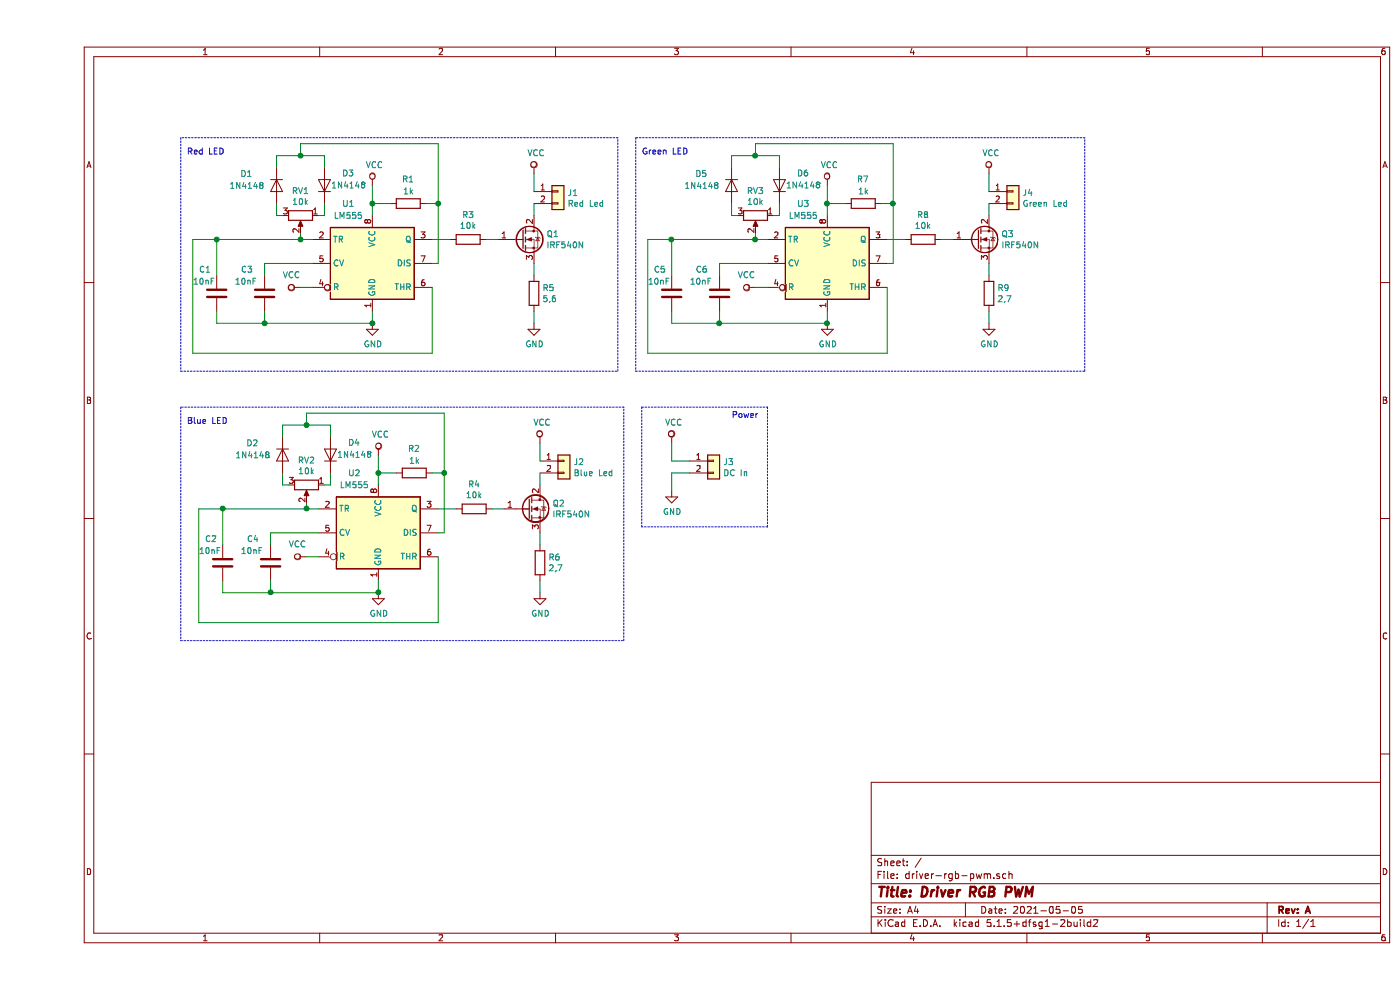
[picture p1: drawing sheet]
EESchema Schematic File Version 4
EELAYER 30 0
EELAYER END
$Descr A4 11693 8268
encoding utf-8
Sheet 1 1
Title "Driver RGB PWM"
Date "2021-05-05"
Rev "A"
Comp ""
Comment1 ""
Comment2 ""
Comment3 ""
Comment4 ""
$EndDescr
$Comp
L Timer:LM555 U1
U 1 1
P 2800 2200
F 0 "U1" H 2600 2700 50  0000 C CNN
F 1 "LM555" H 2600 2600 50  0000 C CNN
F 2 "Package_DIP:DIP-8_W7.62mm_Socket_LongPads" H 2800 2200 50  0001 C CNN
F 3 "http://www.ti.com/lit/ds/symlink/lm555.pdf" H 2800 2200 50  0001 C CNN
	1    2800 2200
	1    0    0    -1  
$EndComp
$Comp
L power:GND #PWR0101
U 1 1
P 2800 2700
F 0 "#PWR0101" H 2800 2450 50  0001 C CNN
F 1 "GND" H 2805 2527 50  0000 C CNN
F 2 "" H 2800 2700 50  0001 C CNN
F 3 "" H 2800 2700 50  0001 C CNN
	1    2800 2700
	1    0    0    -1  
$EndComp
Wire Wire Line
	2800 2600 2800 2700
$Comp
L Device:R R3
U 1 1
P 3600 2000
F 0 "R3" V 3393 2000 50  0000 C CNN
F 1 "10k" V 3484 2000 50  0000 C CNN
F 2 "Resistor_THT:R_Axial_DIN0207_L6.3mm_D2.5mm_P10.16mm_Horizontal" V 3530 2000 50  0001 C CNN
F 3 "~" H 3600 2000 50  0001 C CNN
	1    3600 2000
	0    1    1    0   
$EndComp
$Comp
L Device:R R1
U 1 1
P 3100 1700
F 0 "R1" V 3300 1650 50  0000 L CNN
F 1 "1k" V 3200 1650 50  0000 L CNN
F 2 "Resistor_THT:R_Axial_DIN0207_L6.3mm_D2.5mm_P5.08mm_Vertical" V 3030 1700 50  0001 C CNN
F 3 "~" H 3100 1700 50  0001 C CNN
	1    3100 1700
	0    -1   -1   0   
$EndComp
Wire Wire Line
	3300 2000 3450 2000
$Comp
L power:VCC #PWR0102
U 1 1
P 2800 1550
F 0 "#PWR0102" H 2800 1400 50  0001 C CNN
F 1 "VCC" H 2817 1723 50  0000 C CNN
F 2 "" H 2800 1550 50  0001 C CNN
F 3 "" H 2800 1550 50  0001 C CNN
	1    2800 1550
	1    0    0    -1  
$EndComp
Wire Wire Line
	3350 1700 3350 2200
Wire Wire Line
	3350 2200 3300 2200
Wire Wire Line
	2800 1550 2800 1700
Wire Wire Line
	3250 1700 3350 1700
Wire Wire Line
	2950 1700 2800 1700
Connection ~ 2800 1700
Wire Wire Line
	2800 1700 2800 1800
$Comp
L Diode:1N4148 D3
U 1 1
P 2400 1550
F 0 "D3" V 2500 1300 50  0000 L CNN
F 1 "1N4148" V 2400 1200 50  0000 L CNN
F 2 "Diode_THT:D_DO-35_SOD27_P7.62mm_Horizontal" H 2400 1375 50  0001 C CNN
F 3 "https://assets.nexperia.com/documents/data-sheet/1N4148_1N4448.pdf" H 2400 1550 50  0001 C CNN
	1    2400 1550
	0    -1   -1   0   
$EndComp
$Comp
L Diode:1N4148 D1
U 1 1
P 2000 1550
F 0 "D1" V 1900 1350 50  0000 R CNN
F 1 "1N4148" V 2000 1450 50  0000 R CNN
F 2 "Diode_THT:D_DO-35_SOD27_P7.62mm_Horizontal" H 2000 1375 50  0001 C CNN
F 3 "https://assets.nexperia.com/documents/data-sheet/1N4148_1N4448.pdf" H 2000 1550 50  0001 C CNN
	1    2000 1550
	0    1    1    0   
$EndComp
$Comp
L Device:R_POT RV1
U 1 1
P 2200 1800
F 0 "RV1" V 1993 1800 50  0000 C CNN
F 1 "10k" V 2084 1800 50  0000 C CNN
F 2 "Potentiometer_THT:Potentiometer_Bourns_3386C_Horizontal" H 2200 1800 50  0001 C CNN
F 3 "~" H 2200 1800 50  0001 C CNN
	1    2200 1800
	0    1    1    0   
$EndComp
Wire Wire Line
	2300 2000 2200 2000
Wire Wire Line
	2200 2000 2200 1950
$Comp
L Device:C C3
U 1 1
P 1900 2450
F 0 "C3" H 1700 2650 50  0000 L CNN
F 1 "10nF" H 1650 2550 50  0000 L CNN
F 2 "Capacitor_THT:C_Disc_D5.0mm_W2.5mm_P2.50mm" H 1938 2300 50  0001 C CNN
F 3 "~" H 1900 2450 50  0001 C CNN
	1    1900 2450
	1    0    0    -1  
$EndComp
$Comp
L power:VCC #PWR0103
U 1 1
P 2200 2400
F 0 "#PWR0103" H 2200 2250 50  0001 C CNN
F 1 "VCC" V 2300 2400 50  0000 L CNN
F 2 "" H 2200 2400 50  0001 C CNN
F 3 "" H 2200 2400 50  0001 C CNN
	1    2200 2400
	0    -1   -1   0   
$EndComp
Wire Wire Line
	2200 2400 2300 2400
Wire Wire Line
	2300 2200 1900 2200
Wire Wire Line
	1900 2200 1900 2300
$Comp
L Device:C C1
U 1 1
P 1500 2450
F 0 "C1" H 1350 2650 50  0000 L CNN
F 1 "10nF" H 1300 2550 50  0000 L CNN
F 2 "Capacitor_THT:C_Disc_D5.0mm_W2.5mm_P2.50mm" H 1538 2300 50  0001 C CNN
F 3 "~" H 1500 2450 50  0001 C CNN
	1    1500 2450
	1    0    0    -1  
$EndComp
Connection ~ 2200 2000
Wire Wire Line
	1900 2600 1900 2700
Wire Wire Line
	1900 2700 2800 2700
Connection ~ 2800 2700
Wire Wire Line
	1300 2000 1300 2950
Wire Wire Line
	1300 2950 3300 2950
Wire Wire Line
	3300 2950 3300 2400
Wire Wire Line
	1300 2000 1500 2000
Wire Wire Line
	1500 2300 1500 2000
Connection ~ 1500 2000
Wire Wire Line
	1500 2000 2200 2000
Wire Wire Line
	1500 2600 1500 2700
Wire Wire Line
	1500 2700 1900 2700
Connection ~ 1900 2700
$Comp
L Transistor_FET:IRF540N Q1
U 1 1
P 4050 2000
F 0 "Q1" H 4254 2046 50  0000 L CNN
F 1 "IRF540N" H 4254 1955 50  0000 L CNN
F 2 "Package_TO_SOT_THT:TO-220-3_Vertical" H 4300 1925 50  0001 L CIN
F 3 "http://www.irf.com/product-info/datasheets/data/irf540n.pdf" H 4050 2000 50  0001 L CNN
	1    4050 2000
	1    0    0    -1  
$EndComp
Wire Wire Line
	3850 2000 3750 2000
$Comp
L Device:R R5
U 1 1
P 4150 2450
F 0 "R5" H 4220 2496 50  0000 L CNN
F 1 "5,6" H 4220 2405 50  0000 L CNN
F 2 "Resistor_THT:R_Axial_DIN0207_L6.3mm_D2.5mm_P5.08mm_Vertical" V 4080 2450 50  0001 C CNN
F 3 "~" H 4150 2450 50  0001 C CNN
	1    4150 2450
	1    0    0    -1  
$EndComp
Wire Wire Line
	4150 2300 4150 2200
$Comp
L power:GND #PWR0104
U 1 1
P 4150 2700
F 0 "#PWR0104" H 4150 2450 50  0001 C CNN
F 1 "GND" H 4155 2527 50  0000 C CNN
F 2 "" H 4150 2700 50  0001 C CNN
F 3 "" H 4150 2700 50  0001 C CNN
	1    4150 2700
	1    0    0    -1  
$EndComp
Wire Wire Line
	4150 2600 4150 2700
$Comp
L Connector_Generic:Conn_01x02 J1
U 1 1
P 4350 1600
F 0 "J1" H 4430 1592 50  0000 L CNN
F 1 "Red Led" H 4430 1501 50  0000 L CNN
F 2 "Connector_Molex:Molex_KK-254_AE-6410-02A_1x02_P2.54mm_Vertical" H 4350 1600 50  0001 C CNN
F 3 "~" H 4350 1600 50  0001 C CNN
	1    4350 1600
	1    0    0    -1  
$EndComp
$Comp
L power:VCC #PWR0105
U 1 1
P 4150 1450
F 0 "#PWR0105" H 4150 1300 50  0001 C CNN
F 1 "VCC" H 4167 1623 50  0000 C CNN
F 2 "" H 4150 1450 50  0001 C CNN
F 3 "" H 4150 1450 50  0001 C CNN
	1    4150 1450
	1    0    0    -1  
$EndComp
Wire Wire Line
	4150 1450 4150 1600
Wire Wire Line
	4150 1700 4150 1800
Wire Wire Line
	2000 1700 2000 1800
Wire Wire Line
	2000 1800 2050 1800
Wire Wire Line
	2350 1800 2400 1800
Wire Wire Line
	2400 1800 2400 1700
Wire Wire Line
	2000 1400 2000 1300
Wire Wire Line
	2000 1300 2200 1300
Wire Wire Line
	2400 1300 2400 1400
Wire Wire Line
	2200 1300 2200 1200
Wire Wire Line
	2200 1200 3350 1200
Wire Wire Line
	3350 1200 3350 1700
Connection ~ 2200 1300
Wire Wire Line
	2200 1300 2400 1300
Connection ~ 3350 1700
$Comp
L Timer:LM555 U3
U 1 1
P 6600 2200
F 0 "U3" H 6400 2700 50  0000 C CNN
F 1 "LM555" H 6400 2600 50  0000 C CNN
F 2 "Package_DIP:DIP-8_W7.62mm_Socket_LongPads" H 6600 2200 50  0001 C CNN
F 3 "http://www.ti.com/lit/ds/symlink/lm555.pdf" H 6600 2200 50  0001 C CNN
	1    6600 2200
	1    0    0    -1  
$EndComp
$Comp
L power:GND #PWR0106
U 1 1
P 6600 2700
F 0 "#PWR0106" H 6600 2450 50  0001 C CNN
F 1 "GND" H 6605 2527 50  0000 C CNN
F 2 "" H 6600 2700 50  0001 C CNN
F 3 "" H 6600 2700 50  0001 C CNN
	1    6600 2700
	1    0    0    -1  
$EndComp
Wire Wire Line
	6600 2600 6600 2700
$Comp
L Device:R R8
U 1 1
P 7400 2000
F 0 "R8" V 7193 2000 50  0000 C CNN
F 1 "10k" V 7284 2000 50  0000 C CNN
F 2 "Resistor_THT:R_Axial_DIN0207_L6.3mm_D2.5mm_P10.16mm_Horizontal" V 7330 2000 50  0001 C CNN
F 3 "~" H 7400 2000 50  0001 C CNN
	1    7400 2000
	0    1    1    0   
$EndComp
$Comp
L Device:R R7
U 1 1
P 6900 1700
F 0 "R7" V 7100 1650 50  0000 L CNN
F 1 "1k" V 7000 1650 50  0000 L CNN
F 2 "Resistor_THT:R_Axial_DIN0207_L6.3mm_D2.5mm_P5.08mm_Vertical" V 6830 1700 50  0001 C CNN
F 3 "~" H 6900 1700 50  0001 C CNN
	1    6900 1700
	0    -1   -1   0   
$EndComp
Wire Wire Line
	7100 2000 7250 2000
$Comp
L power:VCC #PWR0107
U 1 1
P 6600 1550
F 0 "#PWR0107" H 6600 1400 50  0001 C CNN
F 1 "VCC" H 6617 1723 50  0000 C CNN
F 2 "" H 6600 1550 50  0001 C CNN
F 3 "" H 6600 1550 50  0001 C CNN
	1    6600 1550
	1    0    0    -1  
$EndComp
Wire Wire Line
	7150 1700 7150 2200
Wire Wire Line
	7150 2200 7100 2200
Wire Wire Line
	6600 1550 6600 1700
Wire Wire Line
	7050 1700 7150 1700
Wire Wire Line
	6750 1700 6600 1700
Connection ~ 6600 1700
Wire Wire Line
	6600 1700 6600 1800
$Comp
L Diode:1N4148 D6
U 1 1
P 6200 1550
F 0 "D6" V 6300 1300 50  0000 L CNN
F 1 "1N4148" V 6200 1200 50  0000 L CNN
F 2 "Diode_THT:D_DO-35_SOD27_P7.62mm_Horizontal" H 6200 1375 50  0001 C CNN
F 3 "https://assets.nexperia.com/documents/data-sheet/1N4148_1N4448.pdf" H 6200 1550 50  0001 C CNN
	1    6200 1550
	0    -1   -1   0   
$EndComp
$Comp
L Diode:1N4148 D5
U 1 1
P 5800 1550
F 0 "D5" V 5700 1350 50  0000 R CNN
F 1 "1N4148" V 5800 1450 50  0000 R CNN
F 2 "Diode_THT:D_DO-35_SOD27_P7.62mm_Horizontal" H 5800 1375 50  0001 C CNN
F 3 "https://assets.nexperia.com/documents/data-sheet/1N4148_1N4448.pdf" H 5800 1550 50  0001 C CNN
	1    5800 1550
	0    1    1    0   
$EndComp
$Comp
L Device:R_POT RV3
U 1 1
P 6000 1800
F 0 "RV3" V 5793 1800 50  0000 C CNN
F 1 "10k" V 5884 1800 50  0000 C CNN
F 2 "Potentiometer_THT:Potentiometer_Bourns_3386C_Horizontal" H 6000 1800 50  0001 C CNN
F 3 "~" H 6000 1800 50  0001 C CNN
	1    6000 1800
	0    1    1    0   
$EndComp
Wire Wire Line
	6100 2000 6000 2000
Wire Wire Line
	6000 2000 6000 1950
$Comp
L Device:C C6
U 1 1
P 5700 2450
F 0 "C6" H 5500 2650 50  0000 L CNN
F 1 "10nF" H 5450 2550 50  0000 L CNN
F 2 "Capacitor_THT:C_Disc_D5.0mm_W2.5mm_P2.50mm" H 5738 2300 50  0001 C CNN
F 3 "~" H 5700 2450 50  0001 C CNN
	1    5700 2450
	1    0    0    -1  
$EndComp
$Comp
L power:VCC #PWR0108
U 1 1
P 6000 2400
F 0 "#PWR0108" H 6000 2250 50  0001 C CNN
F 1 "VCC" V 6100 2400 50  0000 L CNN
F 2 "" H 6000 2400 50  0001 C CNN
F 3 "" H 6000 2400 50  0001 C CNN
	1    6000 2400
	0    -1   -1   0   
$EndComp
Wire Wire Line
	6000 2400 6100 2400
Wire Wire Line
	6100 2200 5700 2200
Wire Wire Line
	5700 2200 5700 2300
$Comp
L Device:C C5
U 1 1
P 5300 2450
F 0 "C5" H 5150 2650 50  0000 L CNN
F 1 "10nF" H 5100 2550 50  0000 L CNN
F 2 "Capacitor_THT:C_Disc_D5.0mm_W2.5mm_P2.50mm" H 5338 2300 50  0001 C CNN
F 3 "~" H 5300 2450 50  0001 C CNN
	1    5300 2450
	1    0    0    -1  
$EndComp
Connection ~ 6000 2000
Wire Wire Line
	5700 2600 5700 2700
Wire Wire Line
	5700 2700 6600 2700
Connection ~ 6600 2700
Wire Wire Line
	5100 2000 5100 2950
Wire Wire Line
	5100 2950 7100 2950
Wire Wire Line
	7100 2950 7100 2400
Wire Wire Line
	5100 2000 5300 2000
Wire Wire Line
	5300 2300 5300 2000
Connection ~ 5300 2000
Wire Wire Line
	5300 2000 6000 2000
Wire Wire Line
	5300 2600 5300 2700
Wire Wire Line
	5300 2700 5700 2700
Connection ~ 5700 2700
$Comp
L Transistor_FET:IRF540N Q3
U 1 1
P 7850 2000
F 0 "Q3" H 8054 2046 50  0000 L CNN
F 1 "IRF540N" H 8054 1955 50  0000 L CNN
F 2 "Package_TO_SOT_THT:TO-220-3_Vertical" H 8100 1925 50  0001 L CIN
F 3 "http://www.irf.com/product-info/datasheets/data/irf540n.pdf" H 7850 2000 50  0001 L CNN
	1    7850 2000
	1    0    0    -1  
$EndComp
Wire Wire Line
	7650 2000 7550 2000
$Comp
L Device:R R9
U 1 1
P 7950 2450
F 0 "R9" H 8020 2496 50  0000 L CNN
F 1 "2,7" H 8020 2405 50  0000 L CNN
F 2 "Resistor_THT:R_Axial_DIN0207_L6.3mm_D2.5mm_P5.08mm_Vertical" V 7880 2450 50  0001 C CNN
F 3 "~" H 7950 2450 50  0001 C CNN
	1    7950 2450
	1    0    0    -1  
$EndComp
Wire Wire Line
	7950 2300 7950 2200
$Comp
L power:GND #PWR0109
U 1 1
P 7950 2700
F 0 "#PWR0109" H 7950 2450 50  0001 C CNN
F 1 "GND" H 7955 2527 50  0000 C CNN
F 2 "" H 7950 2700 50  0001 C CNN
F 3 "" H 7950 2700 50  0001 C CNN
	1    7950 2700
	1    0    0    -1  
$EndComp
Wire Wire Line
	7950 2600 7950 2700
$Comp
L Connector_Generic:Conn_01x02 J4
U 1 1
P 8150 1600
F 0 "J4" H 8230 1592 50  0000 L CNN
F 1 "Green Led" H 8230 1501 50  0000 L CNN
F 2 "Connector_Molex:Molex_KK-254_AE-6410-02A_1x02_P2.54mm_Vertical" H 8150 1600 50  0001 C CNN
F 3 "~" H 8150 1600 50  0001 C CNN
	1    8150 1600
	1    0    0    -1  
$EndComp
$Comp
L power:VCC #PWR0110
U 1 1
P 7950 1450
F 0 "#PWR0110" H 7950 1300 50  0001 C CNN
F 1 "VCC" H 7967 1623 50  0000 C CNN
F 2 "" H 7950 1450 50  0001 C CNN
F 3 "" H 7950 1450 50  0001 C CNN
	1    7950 1450
	1    0    0    -1  
$EndComp
Wire Wire Line
	7950 1450 7950 1600
Wire Wire Line
	7950 1700 7950 1800
Wire Wire Line
	5800 1700 5800 1800
Wire Wire Line
	5800 1800 5850 1800
Wire Wire Line
	6150 1800 6200 1800
Wire Wire Line
	6200 1800 6200 1700
Wire Wire Line
	5800 1400 5800 1300
Wire Wire Line
	5800 1300 6000 1300
Wire Wire Line
	6200 1300 6200 1400
Wire Wire Line
	6000 1300 6000 1200
Wire Wire Line
	6000 1200 7150 1200
Wire Wire Line
	7150 1200 7150 1700
Connection ~ 6000 1300
Wire Wire Line
	6000 1300 6200 1300
Connection ~ 7150 1700
$Comp
L Timer:LM555 U2
U 1 1
P 2850 4450
F 0 "U2" H 2650 4950 50  0000 C CNN
F 1 "LM555" H 2650 4850 50  0000 C CNN
F 2 "Package_DIP:DIP-8_W7.62mm_Socket_LongPads" H 2850 4450 50  0001 C CNN
F 3 "http://www.ti.com/lit/ds/symlink/lm555.pdf" H 2850 4450 50  0001 C CNN
	1    2850 4450
	1    0    0    -1  
$EndComp
$Comp
L power:GND #PWR0111
U 1 1
P 2850 4950
F 0 "#PWR0111" H 2850 4700 50  0001 C CNN
F 1 "GND" H 2855 4777 50  0000 C CNN
F 2 "" H 2850 4950 50  0001 C CNN
F 3 "" H 2850 4950 50  0001 C CNN
	1    2850 4950
	1    0    0    -1  
$EndComp
Wire Wire Line
	2850 4850 2850 4950
$Comp
L Device:R R4
U 1 1
P 3650 4250
F 0 "R4" V 3443 4250 50  0000 C CNN
F 1 "10k" V 3534 4250 50  0000 C CNN
F 2 "Resistor_THT:R_Axial_DIN0207_L6.3mm_D2.5mm_P10.16mm_Horizontal" V 3580 4250 50  0001 C CNN
F 3 "~" H 3650 4250 50  0001 C CNN
	1    3650 4250
	0    1    1    0   
$EndComp
$Comp
L Device:R R2
U 1 1
P 3150 3950
F 0 "R2" V 3350 3900 50  0000 L CNN
F 1 "1k" V 3250 3900 50  0000 L CNN
F 2 "Resistor_THT:R_Axial_DIN0207_L6.3mm_D2.5mm_P5.08mm_Vertical" V 3080 3950 50  0001 C CNN
F 3 "~" H 3150 3950 50  0001 C CNN
	1    3150 3950
	0    -1   -1   0   
$EndComp
Wire Wire Line
	3350 4250 3500 4250
$Comp
L power:VCC #PWR0112
U 1 1
P 2850 3800
F 0 "#PWR0112" H 2850 3650 50  0001 C CNN
F 1 "VCC" H 2867 3973 50  0000 C CNN
F 2 "" H 2850 3800 50  0001 C CNN
F 3 "" H 2850 3800 50  0001 C CNN
	1    2850 3800
	1    0    0    -1  
$EndComp
Wire Wire Line
	3400 3950 3400 4450
Wire Wire Line
	3400 4450 3350 4450
Wire Wire Line
	2850 3800 2850 3950
Wire Wire Line
	3300 3950 3400 3950
Wire Wire Line
	3000 3950 2850 3950
Connection ~ 2850 3950
Wire Wire Line
	2850 3950 2850 4050
$Comp
L Diode:1N4148 D4
U 1 1
P 2450 3800
F 0 "D4" V 2550 3550 50  0000 L CNN
F 1 "1N4148" V 2450 3450 50  0000 L CNN
F 2 "Diode_THT:D_DO-35_SOD27_P7.62mm_Horizontal" H 2450 3625 50  0001 C CNN
F 3 "https://assets.nexperia.com/documents/data-sheet/1N4148_1N4448.pdf" H 2450 3800 50  0001 C CNN
	1    2450 3800
	0    -1   -1   0   
$EndComp
$Comp
L Diode:1N4148 D2
U 1 1
P 2050 3800
F 0 "D2" V 1950 3600 50  0000 R CNN
F 1 "1N4148" V 2050 3700 50  0000 R CNN
F 2 "Diode_THT:D_DO-35_SOD27_P7.62mm_Horizontal" H 2050 3625 50  0001 C CNN
F 3 "https://assets.nexperia.com/documents/data-sheet/1N4148_1N4448.pdf" H 2050 3800 50  0001 C CNN
	1    2050 3800
	0    1    1    0   
$EndComp
$Comp
L Device:R_POT RV2
U 1 1
P 2250 4050
F 0 "RV2" V 2043 4050 50  0000 C CNN
F 1 "10k" V 2134 4050 50  0000 C CNN
F 2 "Potentiometer_THT:Potentiometer_Bourns_3386C_Horizontal" H 2250 4050 50  0001 C CNN
F 3 "~" H 2250 4050 50  0001 C CNN
	1    2250 4050
	0    1    1    0   
$EndComp
Wire Wire Line
	2350 4250 2250 4250
Wire Wire Line
	2250 4250 2250 4200
$Comp
L Device:C C4
U 1 1
P 1950 4700
F 0 "C4" H 1750 4900 50  0000 L CNN
F 1 "10nF" H 1700 4800 50  0000 L CNN
F 2 "Capacitor_THT:C_Disc_D5.0mm_W2.5mm_P2.50mm" H 1988 4550 50  0001 C CNN
F 3 "~" H 1950 4700 50  0001 C CNN
	1    1950 4700
	1    0    0    -1  
$EndComp
$Comp
L power:VCC #PWR0113
U 1 1
P 2250 4650
F 0 "#PWR0113" H 2250 4500 50  0001 C CNN
F 1 "VCC" V 2350 4650 50  0000 L CNN
F 2 "" H 2250 4650 50  0001 C CNN
F 3 "" H 2250 4650 50  0001 C CNN
	1    2250 4650
	0    -1   -1   0   
$EndComp
Wire Wire Line
	2250 4650 2350 4650
Wire Wire Line
	2350 4450 1950 4450
Wire Wire Line
	1950 4450 1950 4550
$Comp
L Device:C C2
U 1 1
P 1550 4700
F 0 "C2" H 1400 4900 50  0000 L CNN
F 1 "10nF" H 1350 4800 50  0000 L CNN
F 2 "Capacitor_THT:C_Disc_D5.0mm_W2.5mm_P2.50mm" H 1588 4550 50  0001 C CNN
F 3 "~" H 1550 4700 50  0001 C CNN
	1    1550 4700
	1    0    0    -1  
$EndComp
Connection ~ 2250 4250
Wire Wire Line
	1950 4850 1950 4950
Wire Wire Line
	1950 4950 2850 4950
Connection ~ 2850 4950
Wire Wire Line
	1350 4250 1350 5200
Wire Wire Line
	1350 5200 3350 5200
Wire Wire Line
	3350 5200 3350 4650
Wire Wire Line
	1350 4250 1550 4250
Wire Wire Line
	1550 4550 1550 4250
Connection ~ 1550 4250
Wire Wire Line
	1550 4250 2250 4250
Wire Wire Line
	1550 4850 1550 4950
Wire Wire Line
	1550 4950 1950 4950
Connection ~ 1950 4950
$Comp
L Transistor_FET:IRF540N Q2
U 1 1
P 4100 4250
F 0 "Q2" H 4304 4296 50  0000 L CNN
F 1 "IRF540N" H 4304 4205 50  0000 L CNN
F 2 "Package_TO_SOT_THT:TO-220-3_Vertical" H 4350 4175 50  0001 L CIN
F 3 "http://www.irf.com/product-info/datasheets/data/irf540n.pdf" H 4100 4250 50  0001 L CNN
	1    4100 4250
	1    0    0    -1  
$EndComp
Wire Wire Line
	3900 4250 3800 4250
$Comp
L Device:R R6
U 1 1
P 4200 4700
F 0 "R6" H 4270 4746 50  0000 L CNN
F 1 "2,7" H 4270 4655 50  0000 L CNN
F 2 "Resistor_THT:R_Axial_DIN0207_L6.3mm_D2.5mm_P5.08mm_Vertical" V 4130 4700 50  0001 C CNN
F 3 "~" H 4200 4700 50  0001 C CNN
	1    4200 4700
	1    0    0    -1  
$EndComp
Wire Wire Line
	4200 4550 4200 4450
$Comp
L power:GND #PWR0114
U 1 1
P 4200 4950
F 0 "#PWR0114" H 4200 4700 50  0001 C CNN
F 1 "GND" H 4205 4777 50  0000 C CNN
F 2 "" H 4200 4950 50  0001 C CNN
F 3 "" H 4200 4950 50  0001 C CNN
	1    4200 4950
	1    0    0    -1  
$EndComp
Wire Wire Line
	4200 4850 4200 4950
$Comp
L Connector_Generic:Conn_01x02 J2
U 1 1
P 4400 3850
F 0 "J2" H 4480 3842 50  0000 L CNN
F 1 "Blue Led" H 4480 3751 50  0000 L CNN
F 2 "Connector_Molex:Molex_KK-254_AE-6410-02A_1x02_P2.54mm_Vertical" H 4400 3850 50  0001 C CNN
F 3 "~" H 4400 3850 50  0001 C CNN
	1    4400 3850
	1    0    0    -1  
$EndComp
$Comp
L power:VCC #PWR0115
U 1 1
P 4200 3700
F 0 "#PWR0115" H 4200 3550 50  0001 C CNN
F 1 "VCC" H 4217 3873 50  0000 C CNN
F 2 "" H 4200 3700 50  0001 C CNN
F 3 "" H 4200 3700 50  0001 C CNN
	1    4200 3700
	1    0    0    -1  
$EndComp
Wire Wire Line
	4200 3700 4200 3850
Wire Wire Line
	4200 3950 4200 4050
Wire Wire Line
	2050 3950 2050 4050
Wire Wire Line
	2050 4050 2100 4050
Wire Wire Line
	2400 4050 2450 4050
Wire Wire Line
	2450 4050 2450 3950
Wire Wire Line
	2050 3650 2050 3550
Wire Wire Line
	2050 3550 2250 3550
Wire Wire Line
	2450 3550 2450 3650
Wire Wire Line
	2250 3550 2250 3450
Wire Wire Line
	2250 3450 3400 3450
Wire Wire Line
	3400 3450 3400 3950
Connection ~ 2250 3550
Wire Wire Line
	2250 3550 2450 3550
Connection ~ 3400 3950
$Comp
L power:VCC #PWR0116
U 1 1
P 5300 3700
F 0 "#PWR0116" H 5300 3550 50  0001 C CNN
F 1 "VCC" H 5317 3873 50  0000 C CNN
F 2 "" H 5300 3700 50  0001 C CNN
F 3 "" H 5300 3700 50  0001 C CNN
	1    5300 3700
	1    0    0    -1  
$EndComp
$Comp
L power:GND #PWR0117
U 1 1
P 5300 4100
F 0 "#PWR0117" H 5300 3850 50  0001 C CNN
F 1 "GND" H 5305 3927 50  0000 C CNN
F 2 "" H 5300 4100 50  0001 C CNN
F 3 "" H 5300 4100 50  0001 C CNN
	1    5300 4100
	1    0    0    -1  
$EndComp
$Comp
L Connector_Generic:Conn_01x02 J3
U 1 1
P 5650 3850
F 0 "J3" H 5730 3842 50  0000 L CNN
F 1 "DC In" H 5730 3751 50  0000 L CNN
F 2 "Connector_Molex:Molex_KK-254_AE-6410-02A_1x02_P2.54mm_Vertical" H 5650 3850 50  0001 C CNN
F 3 "~" H 5650 3850 50  0001 C CNN
	1    5650 3850
	1    0    0    -1  
$EndComp
Wire Wire Line
	5450 3950 5300 3950
Wire Wire Line
	5300 3950 5300 4100
Wire Wire Line
	5450 3850 5300 3850
Wire Wire Line
	5300 3850 5300 3700
Wire Notes Line
	5050 3400 6100 3400
Wire Notes Line
	6100 3400 6100 4400
Wire Notes Line
	6100 4400 5050 4400
Wire Notes Line
	5050 4400 5050 3400
Text Notes 5800 3500 0    50   ~ 0
Power
Wire Notes Line
	4900 3400 1200 3400
Wire Notes Line
	1200 3400 1200 5350
Wire Notes Line
	1200 5350 4900 5350
Wire Notes Line
	4900 5350 4900 3400
Text Notes 1250 3550 0    50   ~ 0
Blue LED
Wire Notes Line
	1200 3100 4850 3100
Wire Notes Line
	4850 3100 4850 1150
Wire Notes Line
	4850 1150 1200 1150
Wire Notes Line
	1200 1150 1200 3100
Wire Notes Line
	5000 3100 8750 3100
Wire Notes Line
	8750 3100 8750 1150
Wire Notes Line
	8750 1150 5000 1150
Wire Notes Line
	5000 1150 5000 3100
Text Notes 5050 1300 0    50   ~ 0
Green LED
Text Notes 1250 1300 0    50   ~ 0
Red LED
$EndSCHEMATC
